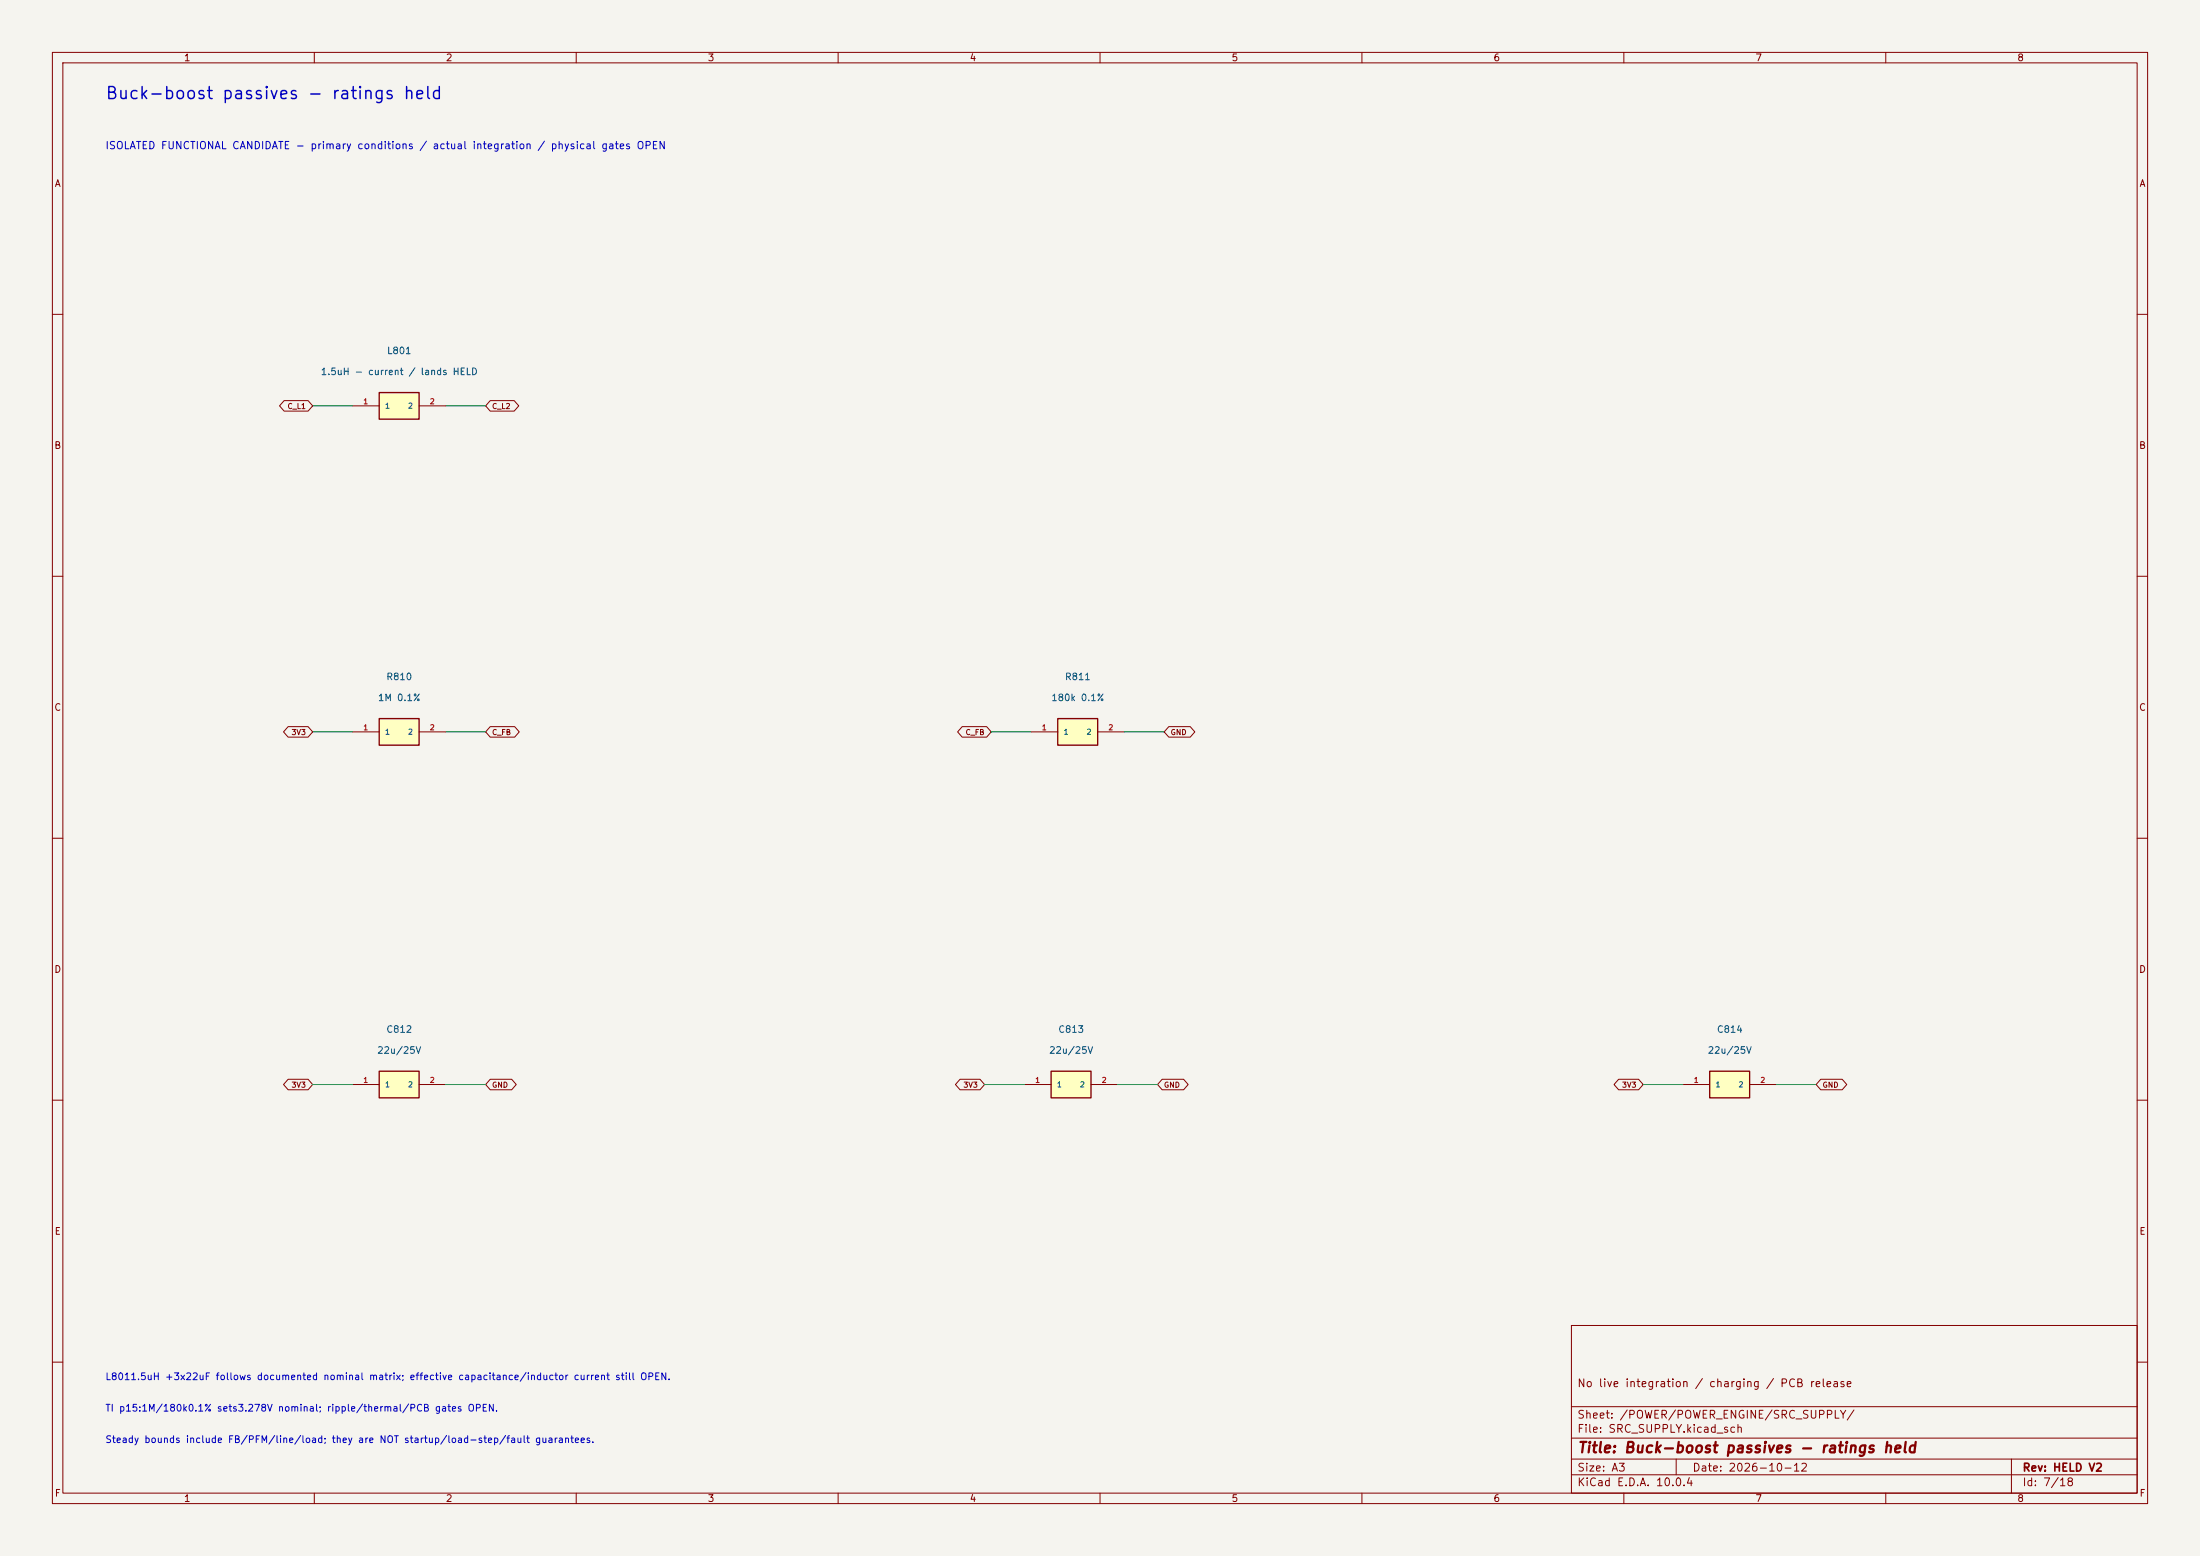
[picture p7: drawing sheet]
<svg xmlns="http://www.w3.org/2000/svg" width="420mm" height="297mm" viewBox="0 0 420 297" stroke-linecap="round" stroke-linejoin="round" font-family="sans-serif">
<path d="M0 0h420v297h-420z" fill="#f5f4ef" stroke="#f5f4ef" stroke-width=".19"/>
<g fill="none" stroke="#840000" stroke-width=".19">
<path d="M10 10h400v277h-400zM12 12h396v273h-396zM60 10v2M110 10v2M160 10v2M210 10v2M260 10v2M310 10v2M360 10v2M10 60h2M408 60h2M10 110h2"/>
<path d="M408 110h2M10 160h2M408 160h2M10 210h2M408 210h2M300 253h108v32h-108zM10 260h2M300 278.5h108M300 274.5h108M300 268.5h108M320 278.5v3M384 278.5v6.5"/>
<path d="M408 260h2M60 285v2M110 285v2M160 285v2M210 285v2M260 285v2M300 281.5h108M310 285v2M360 285v2"/>
</g>
<path d="M72.4 137.2h7.6v5h-7.6z" fill="#ffffc2"/>
<path d="M72.4 137.2h7.6v5h-7.6z" fill="none" stroke="#840000" stroke-width=".25"/>
<path d="M67.3 139.7h5.1M80 139.7h5.1" fill="none" stroke="#840000" stroke-width=".19"/>
<path d="M200.7 204.5h7.6v5.1h-7.6z" fill="#ffffc2"/>
<path d="M200.7 204.5h7.6v5.1h-7.6z" fill="none" stroke="#840000" stroke-width=".25"/>
<path d="M195.6 207h5.1M208.3 207h5.1" fill="none" stroke="#840000" stroke-width=".19"/>
<path d="M72.4 204.5h7.6v5.1h-7.6z" fill="#ffffc2"/>
<path d="M72.4 204.5h7.6v5.1h-7.6z" fill="none" stroke="#840000" stroke-width=".25"/>
<path d="M67.3 207h5.1M80 207h5.1" fill="none" stroke="#840000" stroke-width=".19"/>
<path d="M201.9 137.2h7.6v5h-7.6z" fill="#ffffc2"/>
<path d="M201.9 137.2h7.6v5h-7.6z" fill="none" stroke="#840000" stroke-width=".25"/>
<path d="M196.8 139.7h5.1M209.5 139.7h5.1" fill="none" stroke="#840000" stroke-width=".19"/>
<path d="M326.4 204.5h7.6v5.1h-7.6z" fill="#ffffc2"/>
<path d="M326.4 204.5h7.6v5.1h-7.6z" fill="none" stroke="#840000" stroke-width=".25"/>
<path d="M321.3 207h5.1M334 207h5.1" fill="none" stroke="#840000" stroke-width=".19"/>
<path d="M72.4 74.9h7.6v5.1h-7.6z" fill="#ffffc2"/>
<path d="M72.4 74.9h7.6v5.1h-7.6z" fill="none" stroke="#840000" stroke-width=".25"/>
<g fill="none" stroke="#840000" stroke-width=".19">
<path d="M54.2 76.5h4.6l.9 1-.9 1h-4.6l-.8-1zM67.3 77.5h5.1M80 77.5h5.1M93.6 76.5h4.6l.8 1-.8 1h-4.6l-.9-1zM55 138.7h3.8l.9 1-.9 1h-3.8l-.9-1zM93.6 138.7h4.7l.8 1-.8 1h-4.7l-.9-1zM183.7 138.7h4.7l.8 1-.8 1h-4.7l-.9-1zM223.1 138.7h4.1l.9 1-.9 1h-4.1l-.9-1zM55 206h3.8l.9 1-.9 1h-3.8l-.9-1zM93.6 206h4.1l.9 1-.9 1h-4.1l-.9-1zM183.3 206h3.8l.9 1-.9 1h-3.8l-.9-1zM221.9 206h4.1l.8 1-.8 1h-4.1l-.9-1z"/>
<path d="M309 206h3.8l.9 1-.9 1h-3.8l-.9-1zM347.6 206h4.1l.9 1-.9 1h-4.1l-.9-1z"/>
</g>
<path d="M59.7 77.5h7.6M85.1 77.5h7.6M59.7 139.7h7.6M85.1 139.7h7.6M189.2 139.7h7.6M214.6 139.7h7.6M59.7 207h7.6M85.1 207h7.6M188 207h7.6M213.4 207h7.6M313.7 207h7.6M339.1 207h7.6" fill="none" stroke="#009600" stroke-width=".19"/>
<text font-size="2.3" fill="#0000c2" x="20" y="19.5">Buck-boost passives - ratings held</text>
<text font-size="2" fill="#840000" x="301" y="277.8">Title: Buck-boost passives - ratings held</text>
<g font-size="1.5" fill="#840000">
<text x="301" y="265.1">No live integration / charging / PCB release</text>
<text x="301" y="273.8">File: SRC_SUPPLY.kicad_sch</text>
<text x="301" y="271.1">Sheet: /POWER/POWER_ENGINE/SRC_SUPPLY/</text>
<text x="301" y="281.2">Size: A3</text>
<text x="323" y="281.2">Date: 2026-10-12</text>
<text x="386" y="281.2">Rev: HELD V2</text>
<text x="301" y="284">KiCad E.D.A. 10.0.4</text>
<text x="386" y="284">Id: 7/18</text>
</g>
<text font-size="1.4" fill="#0000c2" x="20" y="28.8">ISOLATED FUNCTIONAL CANDIDATE - primary conditions / actual integration / physical gates OPEN</text>
<g font-size="1.3" fill="#840000">
<text x="35" y="12">1</text>
<text x="85" y="12">2</text>
<text x="135" y="12">3</text>
<text x="185" y="12">4</text>
<text x="235" y="12">5</text>
<text x="285" y="12">6</text>
<text x="335" y="12">7</text>
<text x="385" y="12">8</text>
<text x="10.3" y="36">A</text>
<text x="408.3" y="36">A</text>
<text x="10.3" y="86">B</text>
<text x="408.2" y="86">B</text>
<text x="10.3" y="136">C</text>
<text x="408.2" y="136">C</text>
<text x="10.3" y="186">D</text>
<text x="408.2" y="186">D</text>
<text x="10.3" y="236">E</text>
<text x="408.3" y="236">E</text>
<text x="10.3" y="286">F</text>
<text x="35" y="287">1</text>
<text x="85" y="287">2</text>
<text x="135" y="287">3</text>
<text x="185" y="287">4</text>
<text x="235" y="287">5</text>
<text x="285" y="287">6</text>
<text x="335" y="287">7</text>
<text x="385" y="287">8</text>
<text x="408.3" y="286">F</text>
</g>
<g font-size="1.3" fill="#006464">
<text x="61.1" y="71.9">1.5uH - current / lands HELD</text>
<text x="73.8" y="67.9">L801</text>
<text x="73.6" y="130.1">R810</text>
<text x="203.2" y="130.1">R811</text>
<text x="72" y="134.1">1M 0.1%</text>
<text x="200.6" y="134.1">180k 0.1%</text>
<text x="73.6" y="197.4">C812</text>
<text x="201.9" y="197.4">C813</text>
<text x="327.6" y="197.4">C814</text>
<text x="71.9" y="201.4">22u/25V</text>
<text x="200.2" y="201.4">22u/25V</text>
<text x="325.9" y="201.4">22u/25V</text>
</g>
<g font-size="1.3" fill="#0000c2">
<text x="20" y="263.7">L8011.5uH +3x22uF follows documented nominal matrix; effective capacitance/inductor current still OPEN.</text>
<text x="20" y="269.7">TI p15:1M/180k0.1% sets3.278V nominal; ripple/thermal/PCB gates OPEN.</text>
<text x="20" y="275.7">Steady bounds include FB/PFM/line/load; they are NOT startup/load-step/fault guarantees.</text>
</g>
<g font-size="1" fill="#a90000">
<text x="69.2" y="77.4">1</text>
<text x="81.9" y="77.4">2</text>
<text x="69.2" y="139.6">1</text>
<text x="81.9" y="139.6">2</text>
<text x="198.8" y="139.6">1</text>
<text x="211.5" y="139.6">2</text>
<text x="69.2" y="206.9">1</text>
<text x="81.9" y="206.9">2</text>
<text x="197.5" y="206.9">1</text>
<text x="210.2" y="206.9">2</text>
<text x="323.2" y="206.9">1</text>
<text x="335.9" y="206.9">2</text>
</g>
<g font-size="1" fill="#840000">
<text x="54.8" y="78.3">C_L1</text>
<text x="93.8" y="78.3">C_L2</text>
<text x="55.5" y="140.5">3V3</text>
<text x="93.8" y="140.5">C_FB</text>
<text x="184.2" y="140.5">C_FB</text>
<text x="223.4" y="140.5">GND</text>
<text x="55.5" y="207.8">3V3</text>
<text x="93.8" y="207.8">GND</text>
<text x="183.8" y="207.8">3V3</text>
<text x="222.1" y="207.8">GND</text>
<text x="309.5" y="207.8">3V3</text>
<text x="347.8" y="207.8">GND</text>
</g>
<g font-size="1" fill="#006464">
<text x="73.4" y="78.2">1</text>
<text x="77.8" y="78.2">2</text>
<text x="73.4" y="140.5">1</text>
<text x="77.8" y="140.5">2</text>
<text x="202.9" y="140.5">1</text>
<text x="207.3" y="140.5">2</text>
<text x="73.4" y="207.8">1</text>
<text x="77.8" y="207.8">2</text>
<text x="201.7" y="207.8">1</text>
<text x="206.1" y="207.8">2</text>
<text x="327.4" y="207.8">1</text>
<text x="331.8" y="207.8">2</text>
</g>
</svg>
